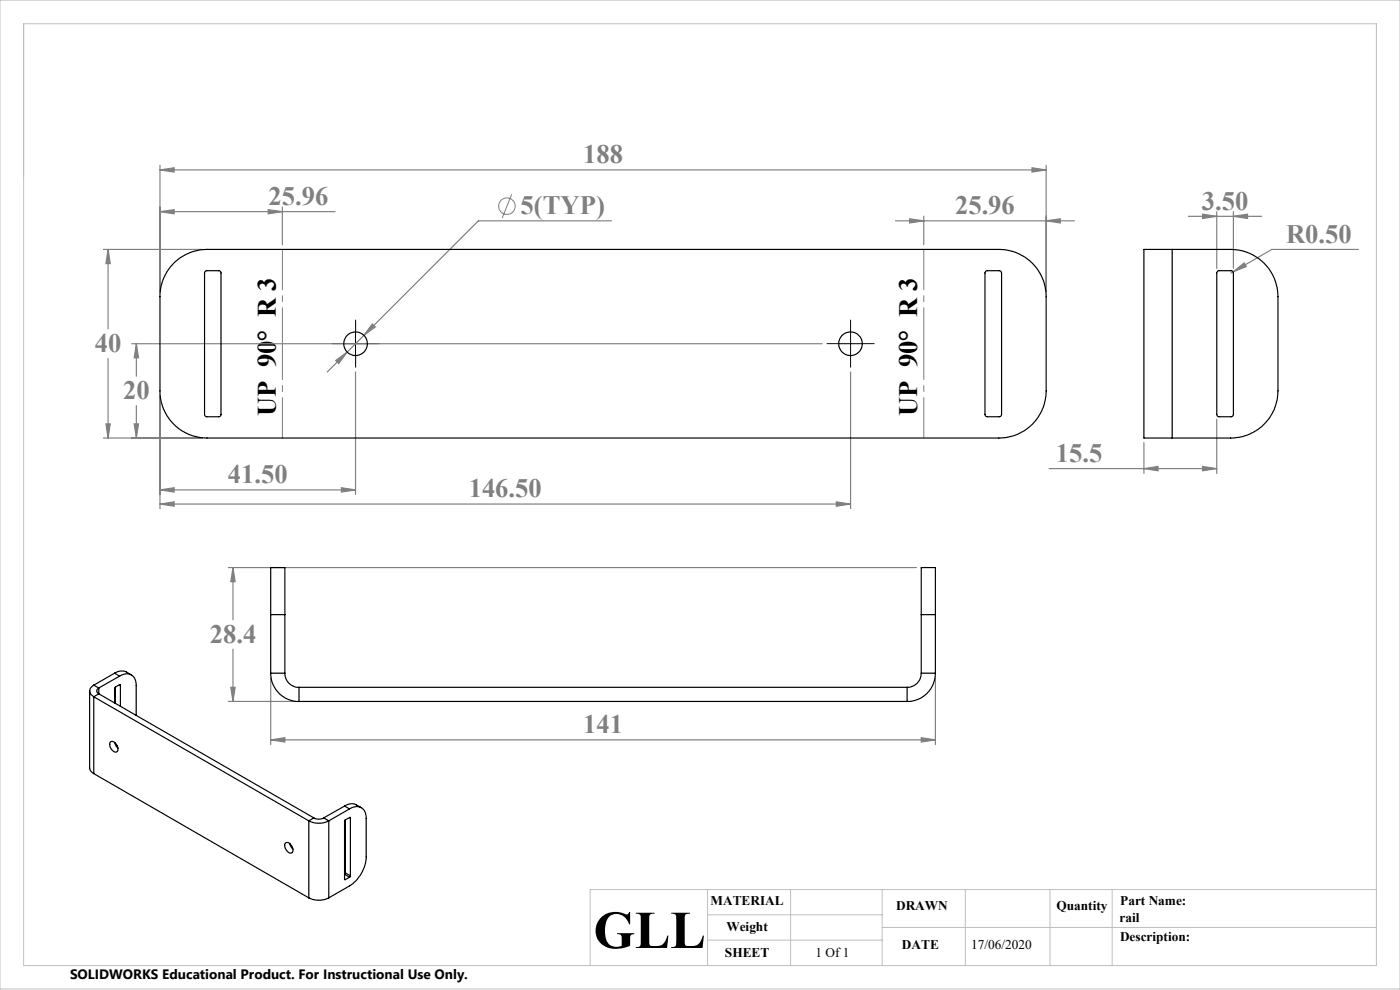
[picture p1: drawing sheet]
<svg xmlns="http://www.w3.org/2000/svg" width="297mm" height="210mm" viewBox="0 0 297 210" stroke-linecap="round" stroke-linejoin="round" font-family="sans-serif">
<g fill="none" stroke="#808080" stroke-width=".21">
<path d="M108.5 41.2l-2 5"/>
<circle cx="107.5" cy="43.7" r="1.76"/>
</g>
<g fill="none" stroke="#808080" stroke-width=".25">
<path d="M33.9 36l3-.4v.9zM33.9 35.1v26.8M33.9 36h188M218.9 35.6l3 .4-3 .5zM221.9 35.1v26.8M21.9 52.9h21M22.9 52.9l.5 3h-.9zM22.9 52.9v16.9M33.9 44.9l3-.4v.9zM33.9 44.9h37.2M56.9 44.5l3 .4-3 .5zM59.9 43.9v8"/>
<path d="M129.7 46.8h-28.2l-32.1 32.1M190 46.8h37.9M193 46.4l3 .4-3 .5zM196 45.9v6M221.9 46.8l3-.4v.9zM252.1 45.9h15.6M255.1 45.4l3 .5-3 .4zM258.1 44.9v12M261.6 57.7l2.3-1.9 .5 .7zM261.6 57.7l-.5 .2M261.7 45.9l3-.5v.9zM261.7 44.9v12"/>
<path d="M288.2 52.9h-18.4l-8.2 4.8M22.9 76.1v16.8M27.9 72.9h146.5M28.9 72.9l.5 3h-.9zM28.9 72.9v6.9M71.2 76.5l2.5-1.8-1.8 2.4zM75.4 78.9v26M79 68.7l.6 .6-2.4 1.8zM180.4 78.9v29M21.9 92.9h21M22.5 89.9h.9l-.5 3zM28.5 89.9h.9l-.5 3z"/>
<path d="M28.9 86v6.9M33.9 83.9v24M222.6 99.4h35.5M242.7 99.4l3-.5v1zM242.7 93.9v6.5M255.1 98.9l3 .5-3 .5zM258.1 88.9v11.5M33.9 103.9l3-.4v.9zM33.9 106.9l3-.4v.9zM33.9 103.9h41.5M33.9 106.9h146.5M72.4 103.5l3 .4-3 .5z"/>
<path d="M177.4 106.5l3 .4-3 .5zM48.4 120.4h146M49.4 120.4l.5 3h-.9zM49.4 120.4v11.1M49.4 137.7v11.1M48.4 148.8h14M49 145.8h.9l-.5 3zM57.4 156.9l3-.4v.9zM57.4 143.8v14.1M57.4 156.9h141M195.4 156.5l3 .4-3 .5zM198.4 143.8v14.1"/>
</g>
<path d="M72.9 72.9h-2.5M75.4 70.4v-2.5M75.4 75.4v2.5M77.9 72.9h2.5M177.9 72.9h-2.5M180.4 70.4v-2.5M180.4 75.4v2.5M182.9 72.9h2.5" fill="none" stroke="#000" stroke-width=".21" stroke-dasharray="15.2 1.3 1.3 1.3"/>
<path d="M72.9 72.9h5M75.4 70.4v5M177.9 72.9h5M180.4 70.4v5" fill="none" stroke="#000" stroke-width=".21"/>
<path d="M196 52.9v40M59.9 92.9v-40" fill="none" stroke="#808080" stroke-width=".21" stroke-dasharray="15.2 1.3 1.3 1.3" stroke-dashoffset="6.7"/>
<path d="M0 0h297v209.8h-297zM5 5h287v199.8h-287zM150.1 194.1h37M150.1 199.4h37M150.1 188.7v16.1M167.7 188.7v16.1M187.1 188.7v16.1M187.1 196.7h104.9M204.8 188.8v16M222.7 188.7v16.1M235.9 188.7v16.1M292 188.7h-166.8v16.1" fill="none" stroke="#c0c0c0" stroke-width=".21"/>
<path d="M33.9 36l3-.4v.9zM218.9 35.6l3 .4-3 .5zM56.9 44.5l3 .4-3 .5zM33.9 44.9l3-.4v.9zM193 46.4l3 .4-3 .5zM221.9 46.8l3-.4v.9zM22.9 52.9l.5 3h-.9zM22.5 89.9h.9l-.5 3zM71.2 76.5l.7 .6 1.8-2.4zM79 68.7l-1.8 2.4 2.4-1.8zM72.4 103.5l3 .4-3 .5zM33.9 103.9l3-.4v.9zM177.4 106.5l3 .4-3 .5zM33.9 106.9l3-.4v.9zM28.9 72.9l.5 3h-.9zM28.5 89.9h.9l-.5 3zM49 145.8h.9l-.5 3zM49.4 120.4l.5 3h-.9zM57.4 156.9l3-.4v.9zM195.4 156.5l3 .4-3 .5zM255.1 98.9l3 .5-3 .5zM242.7 99.4l3-.5v1zM255.1 45.4l3 .5-3 .4zM261.7 45.9l3-.5v.9zM261.6 57.7l2.8-1.2-.5-.7z" fill="#808080"/>
<g fill="none" stroke="#000" stroke-width=".25">
<path d="M37 55.7a10.3 10.3 0 0 1 6.9-2.8h168a10 10 0 0 1 10 10v20a10 10 0 0 1-10 10h-168a10 10 0 0 1-10-10v-20a9.9 9.9 0 0 1 3.1-7.2zM43.5 57.6l.2-.2h2.8l.4 .4v30.2l-.4 .4h-2.8l-.3-.4zM209.1 57.5l3-.1 .4 .5v30l-.2 .4-.2 .1h-2.8l-.3-.4v-30.2zM248.7 52.9h12.4a10 10 0 0 1 10 10v20a10 10 0 0 1-10 10h-12.4M248.7 52.9h-6v40h6M248.7 52.9v40M258.3 57.5l3-.1 .2 .2 .2 .3v30l-.2 .4-.2 .1h-2.8l-.4-.4v-30.2zM57.4 130.4v-10h3v10M57.4 130.4h3M57.4 130.4v12.4M60.4 130.4v12.4M195.4 130.4v-10h3v10"/>
<path d="M195.4 130.4h3M195.4 130.4v12.4M198.4 130.4v12.4M19 146.6v16.3l.3 .7 .6 .5M19.9 145.3l-.6 .5-.3 .7 .3 .8 .6 .5M19.9 147.8v16.3M19.9 147.8l45.6 26.3M19.9 145.3l1.1 .6M21 145.9l-.5 .5 .1 .5 .4 .3M21 147.2l-1.1 .6M21 147.2l45.6 26.3M21 145.9v1.3"/>
<path d="M23.4 157.5l.4-.2 .8 .4 .4 1.1-.2 .6-.6 .1-.6-.5-.3-.8zM24.3 142.8l1-.4 .9-.1 1.7 .9M24.3 142.8l-4.4 2.5M24.3 142.8l1.1 .6M24.3 157.5l.2 .6 .5 .6M24.5 145.8l-.2 .2v3.1M24.5 145.8v3.4M24.9 158.2l-.2 .1M25.4 143.4l1.3-.5 .8 .1 .8 .5 .4 .7 .2 .8v6.8M25.4 145.2l.1 .1M25.4 143.4l-4.4 2.5M25.4 145.2l-.9 .6"/>
<path d="M25.5 145.3v4.5M57.4 142.8a6 6 0 0 0 6 6M57.4 142.8h3M60.4 142.8a2.95 2.95 0 0 0 3 3M63.4 145.8v3M63.4 148.8h129M63.4 145.8h129M192.4 145.8v3M195.4 142.8a2.95 2.95 0 0 1-3 3M195.4 142.8h3M198.4 142.8a6 6 0 0 1-6 6M19.9 164.1l45.6 26.4"/>
<path d="M60.5 178.8l.7-.1 .6 .6 .4 .9-.3 .7-.4 .1-.6-.5-.5-.9zM61.5 179l.1 .4 .5 .7M65.5 174.1l1.7 .5 1.4-.1 1.1-.4M65.5 174.1v16.4M66.6 173.5l.9 .3 1.2-.3M66.6 173.5l-1.1 .6M68.7 173.5l1 .6M69.7 174.1v16.4M73.1 171l.9-.4 .9-.1 1.8 .8M73.1 171l-4.4 2.5M73.1 171l1.1 .6M73.3 173.9l-.2 .3v12.3"/>
<path d="M73.3 173.9v11.3M74.2 171.6l1.4-.5 .8 .1 .8 .6 .4 .8v10.3l-.9 2.3-1.3 1.8-1.1 .8-4.6 2.7M74.2 173.4l.1 .1M74.2 171.6l-4.5 2.5M74.2 173.4l-.9 .5M74.3 173.5v12.3M65.5 190.5l1.7 .5 1.5-.2 1-.3M73.1 186.5l.2 .1M73.3 185.2l-.2 .2 1.1 .7M73.3 185.2l1 .6M74.2 186.1l-.9 .5M74.3 185.8l-.1 .3"/>
<circle cx="75.4" cy="72.9" r="2.5"/>
<circle cx="180.4" cy="72.9" r="2.5"/>
</g>
<text font-size="11.3" x="125.9" y="201.1">GLL</text>
<g font-size="5.6" fill="#808080">
<text x="123.7" y="34.7">188</text>
<text x="57" y="43.5">25.96</text>
<text x="110.4" y="45.5">5(TYP)</text>
<text x="202.6" y="45.5">25.96</text>
<text x="255" y="44.5">3.50</text>
<text x="272.8" y="51.5">R0.50</text>
<text x="20.1" y="74.7">40</text>
<text x="26.1" y="84.7">20</text>
<text x="224" y="98">15.5</text>
<text x="48.3" y="102.5">41.50</text>
<text x="99.4" y="105.5">146.50</text>
<text x="44.5" y="136.3">28.4</text>
<text x="123.7" y="155.6">141</text>
</g>
<g font-size="5.6">
<text x="58.5" y="88.3" transform="rotate(-90 58.5 88.3)">UP 90° R 3</text>
<text x="194.6" y="88.3" transform="rotate(-90 194.6 88.3)">UP 90° R 3</text>
</g>
<text font-size="2.9" x="14.9" y="207.6">SOLIDWORKS Educational Product. For Instructional Use Only.</text>
<g font-size="2.8">
<text x="150.7" y="192.1">MATERIAL</text>
<text x="154.1" y="197.6">Weight</text>
<text x="190.1" y="193">DRAWN</text>
<text x="224.1" y="193">Quantity</text>
<text x="237.5" y="195.5">rail</text>
<text x="237.7" y="192.1">Part Name:</text>
<text x="153.8" y="203">SHEET</text>
<text x="173" y="203">1 Of 1</text>
<text x="191.3" y="201.3">DATE</text>
<text x="206" y="201.3">17/06/2020</text>
<text x="237.6" y="199.5">Description:</text>
</g>
</svg>
